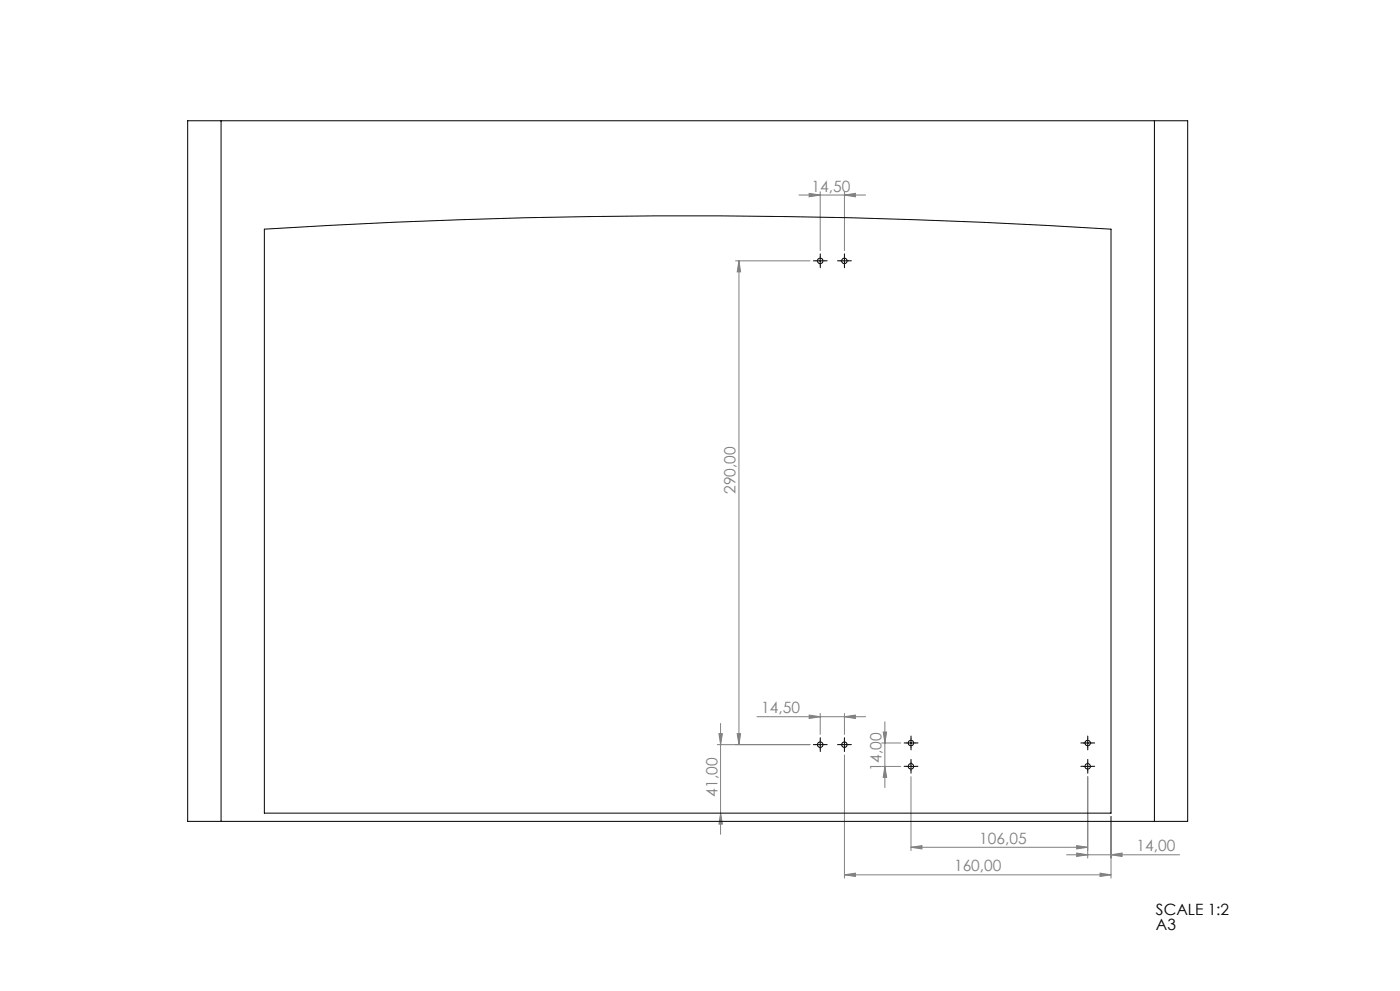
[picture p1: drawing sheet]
<svg xmlns="http://www.w3.org/2000/svg" width="420mm" height="297mm" viewBox="0 0 420 297" stroke-linecap="round" stroke-linejoin="round" font-family="sans-serif">
<g fill="none" stroke="#808080" stroke-width=".3">
<path d="M239.7 58.5h20M242.7 58l3.4 .5-3.4 .5zM246.1 57.5v17.6M253.3 58.5l3.3-.5v1zM253.3 57.5v17.6M220.7 78.2h22.3M221.7 78.2v145M221.7 78.2l.5 3.3h-1zM215.7 219.9h1l-.5 3.3zM216.2 216.8v33.2M221.2 219.9h1l-.5 3.3zM227.1 214.8h32.6"/>
<path d="M242.7 214.3l3.4 .5-3.4 .5zM246.1 213.8v6.3M253.3 214.8l3.3-.5v1zM253.3 213.8v6.3M265 219.4h1l-.5 3.3zM265.5 216.3v19.7M215.2 223.2h27.8M253.3 226.3v36.9M264.5 222.7h5.7M264.5 229.7h5.7M265.5 229.7l.5 3.3h-1zM273.3 232.8v22.1"/>
<path d="M326.3 232.8v24.4M216.2 243.7l.5 3.3h-1zM273.3 253.9l3.3-.5v1zM273.3 253.9h53M320 256.2h33.9M323 255.7l3.3 .5-3.3 .5zM323 253.4l3.3 .5-3.3 .5zM333.3 256.2l3.3-.5v1zM333.3 244.7v18.5M253.3 262.2l3.3-.5v1zM253.3 262.2h80M330 261.7l3.3 .5-3.3 .5z"/>
</g>
<g fill="none" stroke="#000" stroke-width=".3" stroke-dasharray="15.2 1.3 1.3 1.3">
<path d="M244.8 78.2h-.8M246.1 76.9v-.8M246.1 79.4v.8M247.3 78.2h.9M252.1 78.2h-.8M253.3 76.9v-.8M253.3 79.4v.8M254.6 78.2h.8M244.8 223.2h-.8M246.1 221.9v-.8M246.1 224.4v.8M247.3 223.2h.9"/>
<path d="M252.1 223.2h-.8M253.3 221.9v-.8M253.3 224.4v.8M254.6 223.2h.8M272.1 222.7h-.9M272.1 229.7h-.9M273.3 221.4v-.8M273.3 223.9v.8M273.3 228.4v-.8M273.3 230.9v.8M274.6 222.7h.8M274.6 229.7h.8"/>
<path d="M325.1 229.7h-.8M325.1 222.7h-.8M326.3 228.4v-.8M326.3 230.9v.8M326.3 221.4v-.8M326.3 223.9v.8M327.6 229.7h.8M327.6 222.7h.8"/>
</g>
<g fill="none" stroke="#000" stroke-width=".3">
<path d="M244.8 78.2h2.5M246.1 76.9v2.5M252.1 78.2h2.5M253.3 76.9v2.5M244.8 223.2h2.5M246.1 221.9v2.5M252.1 223.2h2.5M253.3 221.9v2.5M272 222.7h2.5M272 229.7h2.5M273.3 221.4v2.5M273.3 228.4v2.5"/>
<path d="M325 222.7h2.6M325 229.7h2.6M326.3 221.4v2.5M326.3 228.4v2.5"/>
</g>
<g fill="#808080">
<path d="M330 261.7l3.3 .5-3.3 .5zM253.3 262.2l3.3-.5v1zM333.3 256.2l3.3-.5v1zM323 255.7l3.3 .5-3.3 .5z"/>
<path d="M242.7 214.3l3.4 .5-3.4 .5zM253.3 214.8l3.3-.5v1zM273.3 253.9l3.3-.5v1zM323 253.4l3.3 .5-3.3 .5zM242.7 58l3.4 .5-3.4 .5zM253.3 58.5l3.3-.5v1z"/>
<path d="M221.7 78.2l.5 3.3h-1zM221.2 219.9h1l-.5 3.3zM215.7 219.9h1l-.5 3.3zM216.2 243.7l.5 3.3h-1zM265 219.4h1l-.5 3.3zM265.5 229.7l.5 3.3h-1z"/>
</g>
<g fill="none" stroke="#000" stroke-width=".3">
<path d="M66.3 36.2h-10v210h10M66.3 36.2v210M66.3 36.2h280M346.3 36.2h10v210h-10M346.3 36.2v210M79.3 68.7a2013 2013 0 0 1 254 0v175h-254zM66.3 246.2h280"/>
<circle cx="246.1" cy="78.2" r=".82"/>
<circle cx="253.3" cy="78.2" r=".82"/>
<circle cx="246.1" cy="223.2" r=".82"/>
<circle cx="253.3" cy="223.2" r=".82"/>
<circle cx="273.3" cy="229.7" r=".83"/>
<circle cx="273.3" cy="222.7" r=".83"/>
<circle cx="326.3" cy="229.7" r=".83"/>
<circle cx="326.3" cy="222.7" r=".83"/>
</g>
<g font-size="4.7" fill="#808080">
<text x="243.5" y="57.4">14,50</text>
<text x="220.7" y="148.1" transform="rotate(-90 220.7 148.1)">290,00</text>
<text x="228.4" y="213.8">14,50</text>
<text x="264.5" y="231.2" transform="rotate(-90 264.5 231.2)">14,00</text>
<text x="215.2" y="238.7" transform="rotate(-90 215.2 238.7)">41,00</text>
<text x="293.8" y="252.9">106,05</text>
<text x="341" y="255.1">14,00</text>
<text x="286.2" y="261.1">160,00</text>
</g>
<g font-size="4.7">
<text x="346.8" y="274.3">SCALE 1:2</text>
<text x="346.8" y="278.8">A3</text>
</g>
</svg>
